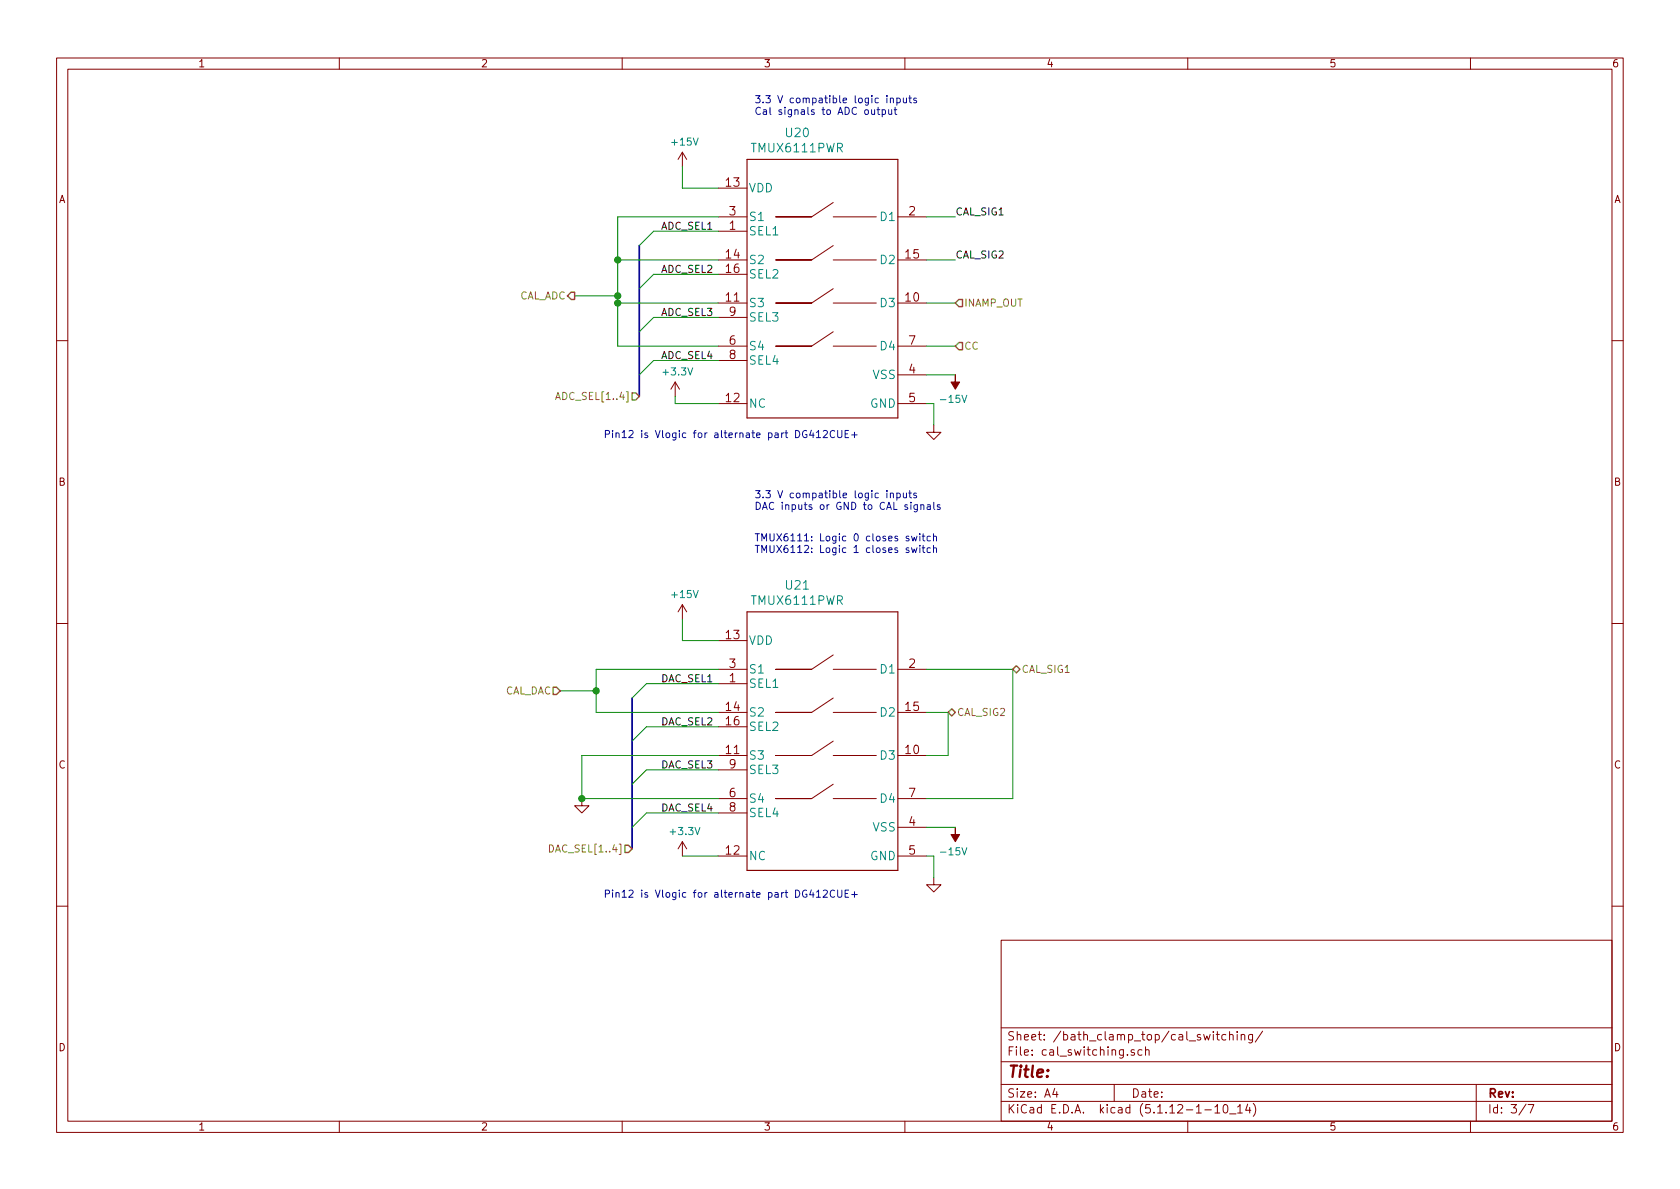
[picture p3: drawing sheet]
EESchema Schematic File Version 4
EELAYER 30 0
EELAYER END
$Descr A4 11693 8268
encoding utf-8
Sheet 3 7
Title ""
Date ""
Rev ""
Comp ""
Comment1 ""
Comment2 ""
Comment3 ""
Comment4 ""
$EndDescr
$Comp
L power:-15V #PWR?
U 1 1
P 6650 2600
AR Path="/6032F251/60DC1C0F/60948946" Ref="#PWR?"  Part="1" 
AR Path="/6032F251/60A3B076/60948946" Ref="#PWR?"  Part="1" 
AR Path="/6032F251/60DE96F4/60948946" Ref="#PWR?"  Part="1" 
AR Path="/6032F251/60DEADCD/60948946" Ref="#PWR?"  Part="1" 
AR Path="/6032F251/60DEBB32/60948946" Ref="#PWR?"  Part="1" 
AR Path="/6032F251/6094286C/60948946" Ref="#PWR076"  Part="1" 
F 0 "#PWR076" H 6650 2700 50  0001 C CNN
F 1 "-15V" H 6665 2773 50  0000 C CNN
F 2 "" H 6650 2600 50  0001 C CNN
F 3 "" H 6650 2600 50  0001 C CNN
	1    6650 2600
	-1   0    0    1   
$EndComp
$Comp
L power:+15V #PWR?
U 1 1
P 4750 1150
AR Path="/6032F251/60DC1C0F/6094894C" Ref="#PWR?"  Part="1" 
AR Path="/6032F251/60A3B076/6094894C" Ref="#PWR?"  Part="1" 
AR Path="/6032F251/60DE96F4/6094894C" Ref="#PWR?"  Part="1" 
AR Path="/6032F251/60DEADCD/6094894C" Ref="#PWR?"  Part="1" 
AR Path="/6032F251/60DEBB32/6094894C" Ref="#PWR?"  Part="1" 
AR Path="/6032F251/6094286C/6094894C" Ref="#PWR072"  Part="1" 
F 0 "#PWR072" H 4750 1000 50  0001 C CNN
F 1 "+15V" H 4765 1323 50  0000 C CNN
F 2 "" H 4750 1150 50  0001 C CNN
F 3 "" H 4750 1150 50  0001 C CNN
	1    4750 1150
	1    0    0    -1  
$EndComp
$Comp
L power:GND #PWR?
U 1 1
P 6500 2950
AR Path="/6032F251/60DC1C0F/60948955" Ref="#PWR?"  Part="1" 
AR Path="/6032F251/60A3B076/60948955" Ref="#PWR?"  Part="1" 
AR Path="/6032F251/60DE96F4/60948955" Ref="#PWR?"  Part="1" 
AR Path="/6032F251/60DEADCD/60948955" Ref="#PWR?"  Part="1" 
AR Path="/6032F251/60DEBB32/60948955" Ref="#PWR?"  Part="1" 
AR Path="/6032F251/6094286C/60948955" Ref="#PWR074"  Part="1" 
F 0 "#PWR074" H 6500 2700 50  0001 C CNN
F 1 "GND" H 6505 2777 50  0001 C CNN
F 2 "" H 6500 2950 50  0001 C CNN
F 3 "" H 6500 2950 50  0001 C CNN
	1    6500 2950
	1    0    0    -1  
$EndComp
$Comp
L covg-kicad:TMUX6111PWR U?
U 1 1
P 5550 2000
AR Path="/6032F251/60DC1C0F/6094895D" Ref="U?"  Part="1" 
AR Path="/6032F251/60A3B076/6094895D" Ref="U?"  Part="1" 
AR Path="/6032F251/60DE96F4/6094895D" Ref="U?"  Part="1" 
AR Path="/6032F251/60DEADCD/6094895D" Ref="U?"  Part="1" 
AR Path="/6032F251/60DEBB32/6094895D" Ref="U?"  Part="1" 
AR Path="/6032F251/6094286C/6094895D" Ref="U20"  Part="1" 
F 0 "U20" H 5550 3088 60  0000 C CNN
F 1 "TMUX6111PWR" H 5550 2982 60  0000 C CNN
F 2 "Package_SO:TSSOP-16_4.4x5mm_P0.65mm" H 5550 1940 60  0001 C CNN
F 3 "" H 5550 2000 60  0001 C CNN
F 4 "TMUX6111PWR" H 5550 2000 50  0001 C CNN "Manf#"
F 5 "TMUX6112PWR" H 5550 2000 50  0001 C CNN "Alternate Manf#"
F 6 "DG412CUE+" H 5550 2000 50  0001 C CNN "Alternate2 Manf#"
	1    5550 2000
	1    0    0    -1  
$EndComp
$Comp
L power:-15V #PWR?
U 1 1
P 6650 5750
AR Path="/6032F251/60DC1C0F/60952901" Ref="#PWR?"  Part="1" 
AR Path="/6032F251/60A3B076/60952901" Ref="#PWR?"  Part="1" 
AR Path="/6032F251/60DE96F4/60952901" Ref="#PWR?"  Part="1" 
AR Path="/6032F251/60DEADCD/60952901" Ref="#PWR?"  Part="1" 
AR Path="/6032F251/60DEBB32/60952901" Ref="#PWR?"  Part="1" 
AR Path="/6032F251/6094286C/60952901" Ref="#PWR077"  Part="1" 
F 0 "#PWR077" H 6650 5850 50  0001 C CNN
F 1 "-15V" H 6665 5923 50  0000 C CNN
F 2 "" H 6650 5750 50  0001 C CNN
F 3 "" H 6650 5750 50  0001 C CNN
	1    6650 5750
	-1   0    0    1   
$EndComp
$Comp
L power:+15V #PWR?
U 1 1
P 4750 4300
AR Path="/6032F251/60DC1C0F/60952907" Ref="#PWR?"  Part="1" 
AR Path="/6032F251/60A3B076/60952907" Ref="#PWR?"  Part="1" 
AR Path="/6032F251/60DE96F4/60952907" Ref="#PWR?"  Part="1" 
AR Path="/6032F251/60DEADCD/60952907" Ref="#PWR?"  Part="1" 
AR Path="/6032F251/60DEBB32/60952907" Ref="#PWR?"  Part="1" 
AR Path="/6032F251/6094286C/60952907" Ref="#PWR073"  Part="1" 
F 0 "#PWR073" H 4750 4150 50  0001 C CNN
F 1 "+15V" H 4765 4473 50  0000 C CNN
F 2 "" H 4750 4300 50  0001 C CNN
F 3 "" H 4750 4300 50  0001 C CNN
	1    4750 4300
	1    0    0    -1  
$EndComp
$Comp
L power:GND #PWR?
U 1 1
P 6500 6100
AR Path="/6032F251/60DC1C0F/60952910" Ref="#PWR?"  Part="1" 
AR Path="/6032F251/60A3B076/60952910" Ref="#PWR?"  Part="1" 
AR Path="/6032F251/60DE96F4/60952910" Ref="#PWR?"  Part="1" 
AR Path="/6032F251/60DEADCD/60952910" Ref="#PWR?"  Part="1" 
AR Path="/6032F251/60DEBB32/60952910" Ref="#PWR?"  Part="1" 
AR Path="/6032F251/6094286C/60952910" Ref="#PWR075"  Part="1" 
F 0 "#PWR075" H 6500 5850 50  0001 C CNN
F 1 "GND" H 6505 5927 50  0001 C CNN
F 2 "" H 6500 6100 50  0001 C CNN
F 3 "" H 6500 6100 50  0001 C CNN
	1    6500 6100
	1    0    0    -1  
$EndComp
$Comp
L covg-kicad:TMUX6111PWR U?
U 1 1
P 5550 5150
AR Path="/6032F251/60DC1C0F/60952918" Ref="U?"  Part="1" 
AR Path="/6032F251/60A3B076/60952918" Ref="U?"  Part="1" 
AR Path="/6032F251/60DE96F4/60952918" Ref="U?"  Part="1" 
AR Path="/6032F251/60DEADCD/60952918" Ref="U?"  Part="1" 
AR Path="/6032F251/60DEBB32/60952918" Ref="U?"  Part="1" 
AR Path="/6032F251/6094286C/60952918" Ref="U21"  Part="1" 
F 0 "U21" H 5550 6238 60  0000 C CNN
F 1 "TMUX6111PWR" H 5550 6132 60  0000 C CNN
F 2 "Package_SO:TSSOP-16_4.4x5mm_P0.65mm" H 5550 5090 60  0001 C CNN
F 3 "" H 5550 5150 60  0001 C CNN
F 4 "TMUX6111PWR" H 5550 5150 50  0001 C CNN "Manf#"
F 5 "TMUX6112PWR" H 5550 5150 50  0001 C CNN "Alternate Manf#"
F 6 "DG412CUE+" H 5550 5150 50  0001 C CNN "Alternate2 Manf#"
	1    5550 5150
	1    0    0    -1  
$EndComp
$Comp
L power:GND #PWR?
U 1 1
P 4050 5550
AR Path="/6032F251/60DC1C0F/60960A0F" Ref="#PWR?"  Part="1" 
AR Path="/6032F251/60A3B076/60960A0F" Ref="#PWR?"  Part="1" 
AR Path="/6032F251/60DE96F4/60960A0F" Ref="#PWR?"  Part="1" 
AR Path="/6032F251/60DEADCD/60960A0F" Ref="#PWR?"  Part="1" 
AR Path="/6032F251/60DEBB32/60960A0F" Ref="#PWR?"  Part="1" 
AR Path="/6032F251/6094286C/60960A0F" Ref="#PWR071"  Part="1" 
F 0 "#PWR071" H 4050 5300 50  0001 C CNN
F 1 "GND" H 4055 5377 50  0001 C CNN
F 2 "" H 4050 5550 50  0001 C CNN
F 3 "" H 4050 5550 50  0001 C CNN
	1    4050 5550
	1    0    0    -1  
$EndComp
Text HLabel 4450 2750 0    50   Input ~ 0
ADC_SEL[1..4]
Text HLabel 4000 2050 0    50   Output ~ 0
CAL_ADC
Text Label 4600 1600 0    50   ~ 0
ADC_SEL1
Text Label 4600 1900 0    50   ~ 0
ADC_SEL2
Text Label 4600 2200 0    50   ~ 0
ADC_SEL3
Text Label 4600 2500 0    50   ~ 0
ADC_SEL4
Text Notes 5250 800  0    50   ~ 0
3.3 V compatible logic inputs\nCal signals to ADC output
Text HLabel 4400 5900 0    50   Input ~ 0
DAC_SEL[1..4]
Text HLabel 3900 4800 0    50   Input ~ 0
CAL_DAC
Text HLabel 7050 4650 2    50   BiDi ~ 0
CAL_SIG1
Text Label 4600 4750 0    50   ~ 0
DAC_SEL1
Text Label 4600 5050 0    50   ~ 0
DAC_SEL2
Text Label 4600 5350 0    50   ~ 0
DAC_SEL3
Text Label 4600 5650 0    50   ~ 0
DAC_SEL4
Text Notes 5250 3550 0    50   ~ 0
3.3 V compatible logic inputs \nDAC inputs or GND to CAL signals
Text HLabel 6600 4950 2    50   BiDi ~ 0
CAL_SIG2
Text HLabel 6650 2100 2    50   Input ~ 0
INAMP_OUT
Text HLabel 6650 2400 2    50   Input ~ 0
CC
Wire Wire Line
	4750 1150 4750 1300
Wire Wire Line
	4750 1300 5000 1300
Wire Wire Line
	6450 2600 6650 2600
Wire Wire Line
	6450 2800 6500 2800
Wire Wire Line
	6500 2800 6500 2950
Wire Wire Line
	5000 1600 4550 1600
Wire Wire Line
	5000 1900 4550 1900
Wire Wire Line
	5000 2200 4550 2200
Wire Wire Line
	5000 2500 4550 2500
Wire Wire Line
	5000 1800 4300 1800
Wire Wire Line
	4300 1800 4300 2050
Wire Wire Line
	4300 2100 5000 2100
Wire Wire Line
	4300 2100 4300 2400
Wire Wire Line
	4300 2400 5000 2400
Wire Wire Line
	4300 1800 4300 1500
Wire Wire Line
	4300 1500 5000 1500
Wire Wire Line
	4300 2050 4000 2050
Wire Wire Line
	4300 2050 4300 2100
Wire Wire Line
	4750 4300 4750 4450
Wire Wire Line
	4750 4450 5000 4450
Wire Wire Line
	6450 5750 6650 5750
Wire Wire Line
	6450 5950 6500 5950
Wire Wire Line
	6500 5950 6500 6100
Wire Wire Line
	5000 4750 4500 4750
Wire Wire Line
	5000 5050 4500 5050
Wire Wire Line
	5000 5350 4500 5350
Wire Wire Line
	5000 5650 4500 5650
Wire Wire Line
	4150 4950 4150 4800
Wire Wire Line
	4150 4800 3900 4800
Wire Wire Line
	4150 4650 5000 4650
Wire Wire Line
	4150 4950 5000 4950
Wire Wire Line
	4050 5550 5000 5550
Wire Wire Line
	4150 4800 4150 4650
Wire Wire Line
	4050 5550 4050 5250
Wire Wire Line
	4050 5250 5000 5250
Wire Wire Line
	6450 4950 6600 4950
Wire Wire Line
	6450 5250 6600 5250
Wire Wire Line
	6600 4950 6600 5250
Wire Wire Line
	7050 5550 7050 4650
Wire Wire Line
	6450 5550 7050 5550
Wire Wire Line
	6450 4650 7050 4650
Wire Wire Line
	6450 2400 6650 2400
Wire Wire Line
	6450 2100 6650 2100
Wire Wire Line
	6450 1800 6650 1800
Wire Wire Line
	6450 1500 6650 1500
Entry Wire Line
	4550 1600 4450 1700
Entry Wire Line
	4550 1900 4450 2000
Entry Wire Line
	4550 2200 4450 2300
Entry Wire Line
	4550 2500 4450 2600
Entry Wire Line
	4500 4750 4400 4850
Entry Wire Line
	4500 5050 4400 5150
Entry Wire Line
	4500 5350 4400 5450
Entry Wire Line
	4500 5650 4400 5750
Connection ~ 4300 2100
Connection ~ 4300 1800
Connection ~ 4300 2050
Connection ~ 4150 4800
Connection ~ 4050 5550
Text Label 6650 1500 0    50   ~ 0
CAL_SIG1
Text Label 6650 1800 0    50   ~ 0
CAL_SIG2
Text Notes 5250 3850 0    50   ~ 0
TMUX6111: Logic 0 closes switch\nTMUX6112: Logic 1 closes switch
$Comp
L power:+3.3V #PWR0208
U 1 1
P 4750 5950
F 0 "#PWR0208" H 4750 5800 50  0001 C CNN
F 1 "+3.3V" H 4765 6123 50  0000 C CNN
F 2 "" H 4750 5950 50  0001 C CNN
F 3 "" H 4750 5950 50  0001 C CNN
	1    4750 5950
	1    0    0    -1  
$EndComp
Wire Wire Line
	4750 5950 5000 5950
Text Notes 4200 6250 0    50   ~ 0
Pin12 is Vlogic for alternate part DG412CUE+
$Comp
L power:+3.3V #PWR0209
U 1 1
P 4700 2750
F 0 "#PWR0209" H 4700 2600 50  0001 C CNN
F 1 "+3.3V" H 4715 2923 50  0000 C CNN
F 2 "" H 4700 2750 50  0001 C CNN
F 3 "" H 4700 2750 50  0001 C CNN
	1    4700 2750
	1    0    0    -1  
$EndComp
Wire Wire Line
	4700 2750 4700 2800
Wire Wire Line
	4700 2800 5000 2800
Text Notes 4200 3050 0    50   ~ 0
Pin12 is Vlogic for alternate part DG412CUE+
Wire Bus Line
	4450 1700 4450 2750
Wire Bus Line
	4400 4850 4400 5900
$EndSCHEMATC
